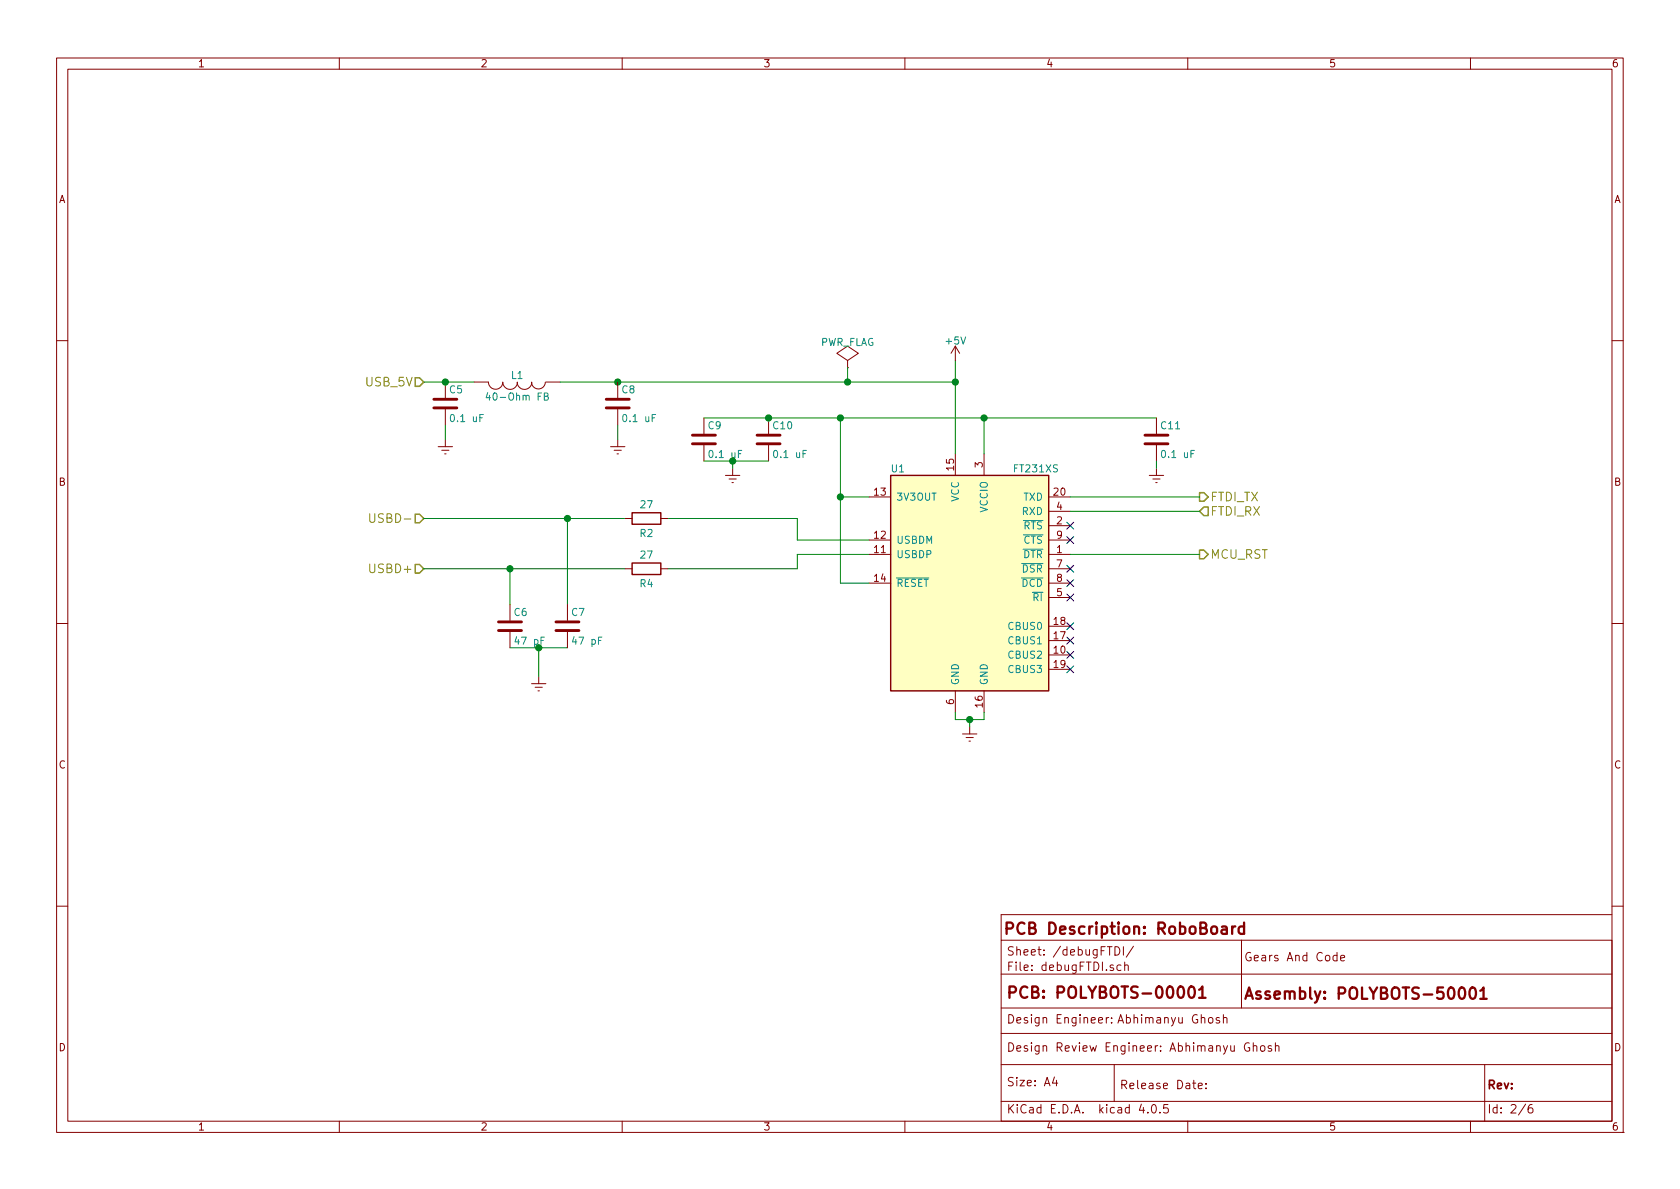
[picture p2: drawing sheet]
EESchema Schematic File Version 2
LIBS:arduino++-rescue
LIBS:power
LIBS:device
LIBS:transistors
LIBS:conn
LIBS:linear
LIBS:regul
LIBS:74xx
LIBS:cmos4000
LIBS:adc-dac
LIBS:memory
LIBS:xilinx
LIBS:microcontrollers
LIBS:dsp
LIBS:microchip
LIBS:analog_switches
LIBS:motorola
LIBS:texas
LIBS:intel
LIBS:audio
LIBS:interface
LIBS:digital-audio
LIBS:philips
LIBS:display
LIBS:cypress
LIBS:siliconi
LIBS:opto
LIBS:atmel
LIBS:contrib
LIBS:valves
LIBS:ftdi
LIBS:sensors
LIBS:PowerManagement
LIBS:MEMS
LIBS:mux_demux
LIBS:mechanical
LIBS:arduino++-cache
EELAYER 25 0
EELAYER END
$Descr A4 11693 8268
encoding utf-8
Sheet 2 6
Title "RoboBoard"
Date ""
Rev ""
Comp ""
Comment1 "POLYBOTS-00001"
Comment2 "POLYBOTS-50001"
Comment3 "Abhimanyu Ghosh"
Comment4 "Abhimanyu Ghosh"
$EndDescr
$Comp
L FT231XS U1
U 1 1
P 6750 4050
F 0 "U1" H 6200 4850 50  0000 L CNN
F 1 "FT231XS" H 7050 4850 50  0000 L CNN
F 2 "smd_tssop:SSOP-20-8.66x3.91_0.635mm" H 6750 4050 50  0001 C CNN
F 3 "" H 6750 4050 50  0000 C CNN
F 4 "FT231XS-U" H 6750 4050 60  0001 C CNN "manf#"
	1    6750 4050
	1    0    0    -1  
$EndComp
Text HLabel 2950 3950 0    60   Input ~ 0
USBD+
Text HLabel 2950 3600 0    60   Input ~ 0
USBD-
Wire Wire Line
	2950 3600 4350 3600
Wire Wire Line
	4650 3600 5550 3600
Wire Wire Line
	5550 3600 5550 3750
Wire Wire Line
	5550 3750 6050 3750
Wire Wire Line
	2950 3950 4350 3950
Wire Wire Line
	4650 3950 5550 3950
Wire Wire Line
	5550 3950 5550 3850
Wire Wire Line
	5550 3850 6050 3850
Wire Wire Line
	3550 4200 3550 3950
Connection ~ 3550 3950
Wire Wire Line
	3950 4200 3950 3600
Connection ~ 3950 3600
Wire Wire Line
	3550 4500 3950 4500
$Comp
L Earth #PWR024
U 1 1
P 3750 4700
F 0 "#PWR024" H 3750 4450 50  0001 C CNN
F 1 "Earth" H 3750 4550 50  0001 C CNN
F 2 "" H 3750 4700 50  0000 C CNN
F 3 "" H 3750 4700 50  0000 C CNN
	1    3750 4700
	1    0    0    -1  
$EndComp
Wire Wire Line
	3750 4700 3750 4500
Connection ~ 3750 4500
Wire Wire Line
	4900 2900 8050 2900
Wire Wire Line
	6850 2900 6850 3150
Wire Wire Line
	5850 2900 5850 4050
Wire Wire Line
	5850 3450 6050 3450
Wire Wire Line
	5850 4050 6050 4050
Connection ~ 5850 3450
Wire Wire Line
	6650 4950 6650 5000
Wire Wire Line
	6650 5000 6850 5000
Wire Wire Line
	6850 5000 6850 4950
$Comp
L Earth #PWR025
U 1 1
P 6750 5050
F 0 "#PWR025" H 6750 4800 50  0001 C CNN
F 1 "Earth" H 6750 4900 50  0001 C CNN
F 2 "" H 6750 5050 50  0000 C CNN
F 3 "" H 6750 5050 50  0000 C CNN
	1    6750 5050
	1    0    0    -1  
$EndComp
Wire Wire Line
	6750 5050 6750 5000
Connection ~ 6750 5000
NoConn ~ 7450 4650
NoConn ~ 7450 4550
NoConn ~ 7450 4450
NoConn ~ 7450 4350
NoConn ~ 7450 4150
NoConn ~ 7450 4050
NoConn ~ 7450 3950
NoConn ~ 7450 3750
NoConn ~ 7450 3650
Text HLabel 2950 2650 0    60   Input ~ 0
USB_5V
$Comp
L INDUCTOR L1
U 1 1
P 3600 2650
F 0 "L1" V 3550 2650 50  0000 C CNN
F 1 "40-Ohm FB" V 3700 2650 50  0000 C CNN
F 2 "Capacitors_SMD:C_0805_HandSoldering" H 3600 2650 50  0001 C CNN
F 3 "" H 3600 2650 50  0000 C CNN
F 4 "MI0805K400R-10" V 3600 2650 60  0001 C CNN "manf#"
	1    3600 2650
	0    1    1    0   
$EndComp
Wire Wire Line
	2950 2650 3300 2650
Wire Wire Line
	3900 2650 6650 2650
Connection ~ 4300 2650
$Comp
L Earth #PWR026
U 1 1
P 4300 3050
F 0 "#PWR026" H 4300 2800 50  0001 C CNN
F 1 "Earth" H 4300 2900 50  0001 C CNN
F 2 "" H 4300 3050 50  0000 C CNN
F 3 "" H 4300 3050 50  0000 C CNN
	1    4300 3050
	1    0    0    -1  
$EndComp
Wire Wire Line
	4300 3050 4300 2950
$Comp
L C C6
U 1 1
P 3550 4350
F 0 "C6" H 3575 4450 50  0000 L CNN
F 1 "47 pF" H 3575 4250 50  0000 L CNN
F 2 "Capacitors_SMD:C_0603" H 3588 4200 50  0001 C CNN
F 3 "" H 3550 4350 50  0000 C CNN
F 4 "06031A470FAT2A" H 3550 4350 60  0001 C CNN "manf#"
	1    3550 4350
	1    0    0    -1  
$EndComp
$Comp
L R R4
U 1 1
P 4500 3950
F 0 "R4" V 4600 3950 50  0000 C CNN
F 1 "27" V 4400 3950 50  0000 C CNN
F 2 "Resistors_SMD:R_0603" H 4430 3950 50  0001 C CNN
F 3 "" H 4500 3950 50  0000 C CNN
F 4 "RC0603JR-0727RL" V 4500 3950 60  0001 C CNN "manf#"
	1    4500 3950
	0    1    1    0   
$EndComp
$Comp
L C C5
U 1 1
P 3100 2800
F 0 "C5" H 3125 2900 50  0000 L CNN
F 1 "0.1 uF" H 3125 2700 50  0000 L CNN
F 2 "Capacitors_SMD:C_0402" H 3138 2650 50  0001 C CNN
F 3 "" H 3100 2800 50  0000 C CNN
F 4 "GRM155R61E104KA87D" H 3100 2800 60  0001 C CNN "manf#"
	1    3100 2800
	1    0    0    -1  
$EndComp
Connection ~ 3100 2650
$Comp
L Earth #PWR027
U 1 1
P 3100 3050
F 0 "#PWR027" H 3100 2800 50  0001 C CNN
F 1 "Earth" H 3100 2900 50  0001 C CNN
F 2 "" H 3100 3050 50  0000 C CNN
F 3 "" H 3100 3050 50  0000 C CNN
	1    3100 3050
	1    0    0    -1  
$EndComp
Wire Wire Line
	3100 3050 3100 2950
$Comp
L C C11
U 1 1
P 8050 3050
F 0 "C11" H 8075 3150 50  0000 L CNN
F 1 "0.1 uF" H 8075 2950 50  0000 L CNN
F 2 "Capacitors_SMD:C_0402" H 8088 2900 50  0001 C CNN
F 3 "" H 8050 3050 50  0000 C CNN
F 4 "GRM155R61E104KA87D" H 8050 3050 60  0001 C CNN "manf#"
	1    8050 3050
	1    0    0    -1  
$EndComp
$Comp
L Earth #PWR028
U 1 1
P 8050 3250
F 0 "#PWR028" H 8050 3000 50  0001 C CNN
F 1 "Earth" H 8050 3100 50  0001 C CNN
F 2 "" H 8050 3250 50  0000 C CNN
F 3 "" H 8050 3250 50  0000 C CNN
	1    8050 3250
	1    0    0    -1  
$EndComp
Wire Wire Line
	8050 3250 8050 3200
Connection ~ 6850 2900
$Comp
L C C9
U 1 1
P 4900 3050
F 0 "C9" H 4925 3150 50  0000 L CNN
F 1 "0.1 uF" H 4925 2950 50  0000 L CNN
F 2 "Capacitors_SMD:C_0402" H 4938 2900 50  0001 C CNN
F 3 "" H 4900 3050 50  0000 C CNN
F 4 "GRM155R61E104KA87D" H 4900 3050 60  0001 C CNN "manf#"
	1    4900 3050
	1    0    0    -1  
$EndComp
$Comp
L C C10
U 1 1
P 5350 3050
F 0 "C10" H 5375 3150 50  0000 L CNN
F 1 "0.1 uF" H 5375 2950 50  0000 L CNN
F 2 "Capacitors_SMD:C_0402" H 5388 2900 50  0001 C CNN
F 3 "" H 5350 3050 50  0000 C CNN
F 4 "GRM155R61E104KA87D" H 5350 3050 60  0001 C CNN "manf#"
	1    5350 3050
	1    0    0    -1  
$EndComp
Connection ~ 5850 2900
Connection ~ 5350 2900
$Comp
L Earth #PWR029
U 1 1
P 5100 3250
F 0 "#PWR029" H 5100 3000 50  0001 C CNN
F 1 "Earth" H 5100 3100 50  0001 C CNN
F 2 "" H 5100 3250 50  0000 C CNN
F 3 "" H 5100 3250 50  0000 C CNN
	1    5100 3250
	1    0    0    -1  
$EndComp
Wire Wire Line
	4900 3200 5350 3200
Wire Wire Line
	5100 3250 5100 3200
Connection ~ 5100 3200
Text HLabel 8350 3450 2    60   Output ~ 0
FTDI_TX
Text HLabel 8350 3550 2    60   Input ~ 0
FTDI_RX
Wire Wire Line
	7450 3450 8350 3450
Wire Wire Line
	7450 3550 8350 3550
Text HLabel 8350 3850 2    60   Output ~ 0
MCU_RST
Wire Wire Line
	7450 3850 8350 3850
$Comp
L PWR_FLAG #FLG030
U 1 1
P 5900 2550
F 0 "#FLG030" H 5900 2645 50  0001 C CNN
F 1 "PWR_FLAG" H 5900 2730 50  0000 C CNN
F 2 "" H 5900 2550 50  0000 C CNN
F 3 "" H 5900 2550 50  0000 C CNN
	1    5900 2550
	1    0    0    -1  
$EndComp
Wire Wire Line
	5900 2650 5900 2550
Connection ~ 5900 2650
$Comp
L C C7
U 1 1
P 3950 4350
F 0 "C7" H 3975 4450 50  0000 L CNN
F 1 "47 pF" H 3975 4250 50  0000 L CNN
F 2 "Capacitors_SMD:C_0603" H 3988 4200 50  0001 C CNN
F 3 "" H 3950 4350 50  0000 C CNN
F 4 "06031A470FAT2A" H 3950 4350 60  0001 C CNN "manf#"
	1    3950 4350
	1    0    0    -1  
$EndComp
$Comp
L C C8
U 1 1
P 4300 2800
F 0 "C8" H 4325 2900 50  0000 L CNN
F 1 "0.1 uF" H 4325 2700 50  0000 L CNN
F 2 "Capacitors_SMD:C_0402" H 4338 2650 50  0001 C CNN
F 3 "" H 4300 2800 50  0000 C CNN
F 4 "GRM155R61E104KA87D" H 4300 2800 60  0001 C CNN "manf#"
	1    4300 2800
	1    0    0    -1  
$EndComp
$Comp
L R R2
U 1 1
P 4500 3600
F 0 "R2" V 4600 3600 50  0000 C CNN
F 1 "27" V 4400 3600 50  0000 C CNN
F 2 "Resistors_SMD:R_0603" H 4430 3600 50  0001 C CNN
F 3 "" H 4500 3600 50  0000 C CNN
F 4 "RC0603JR-0727RL" V 4500 3600 60  0001 C CNN "manf#"
	1    4500 3600
	0    1    1    0   
$EndComp
Wire Wire Line
	6650 2500 6650 3150
$Comp
L +5V #PWR031
U 1 1
P 6650 2500
F 0 "#PWR031" H 6650 2350 50  0001 C CNN
F 1 "+5V" H 6650 2640 50  0000 C CNN
F 2 "" H 6650 2500 50  0000 C CNN
F 3 "" H 6650 2500 50  0000 C CNN
	1    6650 2500
	1    0    0    -1  
$EndComp
Connection ~ 6650 2650
$EndSCHEMATC
